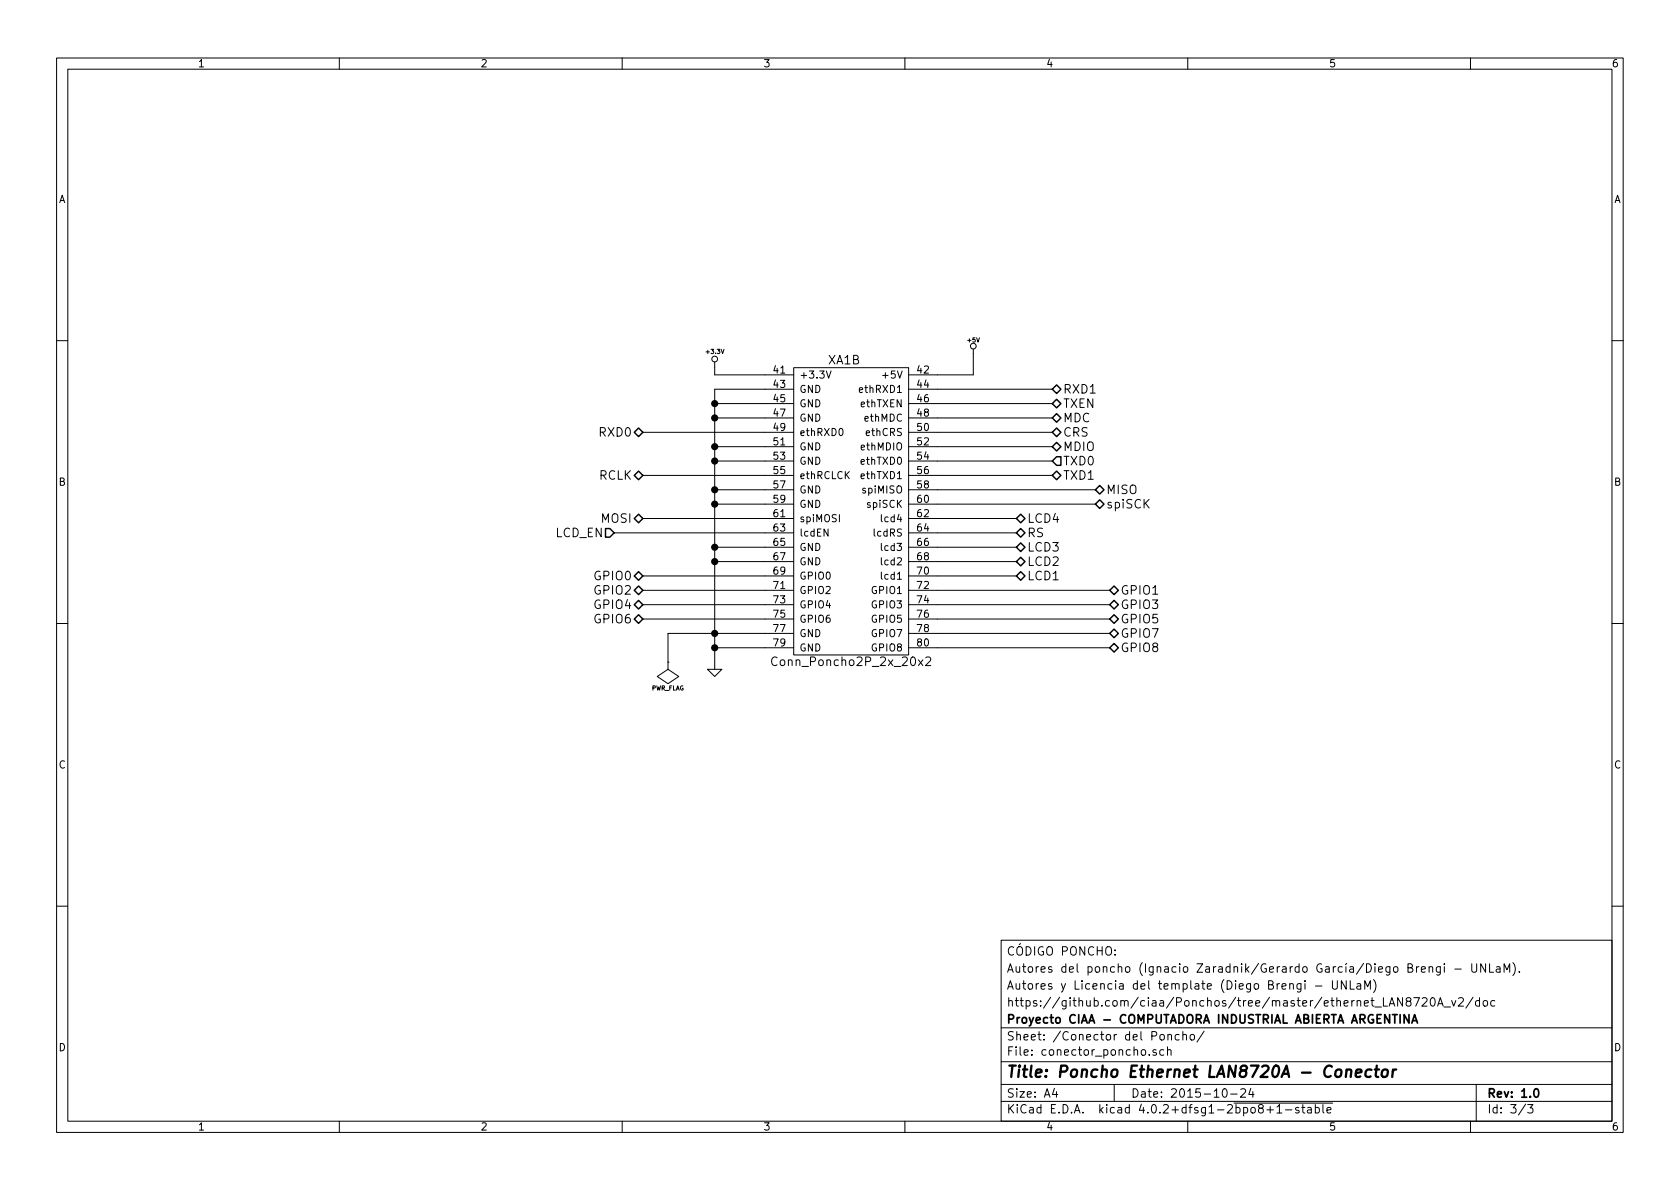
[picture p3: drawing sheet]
EESchema Schematic File Version 2
LIBS:poncho_eth
LIBS:ethernet_LAN8720A_v2-cache
EELAYER 25 0
EELAYER END
$Descr A4 11693 8268
encoding utf-8
Sheet 3 3
Title "Poncho Ethernet LAN8720A - Conector"
Date "2015-10-24"
Rev "1.0"
Comp "Proyecto CIAA - COMPUTADORA INDUSTRIAL ABIERTA ARGENTINA"
Comment1 "https://github.com/ciaa/Ponchos/tree/master/ethernet_LAN8720A_v2/doc"
Comment2 "Autores y Licencia del template (Diego Brengi - UNLaM)"
Comment3 "Autores del poncho (Ignacio Zaradnik/Gerardo García/Diego Brengi - UNLaM). "
Comment4 "CÓDIGO PONCHO:"
$EndDescr
$Comp
L GND #PWR036
U 1 1
P 4975 4650
F 0 "#PWR036" H 4975 4650 30  0001 C CNN
F 1 "GND" H 4975 4580 30  0001 C CNN
F 2 "" H 4975 4650 60  0000 C CNN
F 3 "" H 4975 4650 60  0000 C CNN
	1    4975 4650
	1    0    0    -1  
$EndComp
$Comp
L Conn_Poncho2P_2x_20x2 XA1
U 2 1
P 5575 2900
F 0 "XA1" H 5875 3300 60  0000 C CNN
F 1 "Conn_Poncho2P_2x_20x2" H 5925 1200 60  0000 C CNN
F 2 "eth:Conn_Poncho_Izquierdo" H 5825 1100 60  0001 C CNN
F 3 "" H 5575 2900 60  0000 C CNN
F 4 "40P Header BTB Conn Gold 50mils 1.27mmTHole" H 0   0   50  0001 C CNN "Desc"
F 5 "Harwin" H 0   0   50  0001 C CNN "Manf"
F 6 "M50-3502042" H 0   0   50  0001 C CNN "Manf#"
F 7 "952-1387-ND" H 0   0   50  0001 C CNN "digikey#"
	2    5575 2900
	1    0    0    -1  
$EndComp
$Comp
L +3.3V #PWR037
U 1 1
P 4975 2550
F 0 "#PWR037" H 4975 2510 30  0001 C CNN
F 1 "+3.3V" H 4975 2660 30  0000 C CNN
F 2 "" H 4975 2550 60  0000 C CNN
F 3 "" H 4975 2550 60  0000 C CNN
	1    4975 2550
	1    0    0    -1  
$EndComp
$Comp
L PWR_FLAG #FLG038
U 1 1
P 4650 4600
F 0 "#FLG038" H 4650 4695 30  0001 C CNN
F 1 "PWR_FLAG" H 4650 4780 30  0000 C CNN
F 2 "" H 4650 4600 60  0000 C CNN
F 3 "" H 4650 4600 60  0000 C CNN
	1    4650 4600
	-1   0    0    1   
$EndComp
$Comp
L +5V #PWR039
U 1 1
P 6775 2450
F 0 "#PWR039" H 6775 2540 20  0001 C CNN
F 1 "+5V" H 6775 2540 30  0000 C CNN
F 2 "" H 6775 2450 60  0000 C CNN
F 3 "" H 6775 2450 60  0000 C CNN
	1    6775 2450
	1    0    0    -1  
$EndComp
Text HLabel 4475 3000 0    60   BiDi ~ 0
RXD0
Text HLabel 4475 3300 0    60   BiDi ~ 0
RCLK
Text HLabel 4475 3600 0    60   BiDi ~ 0
MOSI
Text HLabel 4275 3700 0    60   Input ~ 0
LCD_EN
Text HLabel 4475 4000 0    60   BiDi ~ 0
GPIO0
Text HLabel 4475 4100 0    60   BiDi ~ 0
GPIO2
Text HLabel 4475 4200 0    60   BiDi ~ 0
GPIO4
Text HLabel 4475 4300 0    60   BiDi ~ 0
GPIO6
Text HLabel 7325 2700 2    60   BiDi ~ 0
RXD1
Text HLabel 7325 2800 2    60   BiDi ~ 0
TXEN
Text HLabel 7325 2900 2    60   BiDi ~ 0
MDC
Text HLabel 7325 3000 2    60   BiDi ~ 0
CRS
Text HLabel 7325 3100 2    60   BiDi ~ 0
MDIO
Text HLabel 7325 3200 2    60   Input ~ 0
TXD0
Text HLabel 7325 3300 2    60   BiDi ~ 0
TXD1
Text HLabel 7625 3400 2    60   BiDi ~ 0
MISO
Text HLabel 7625 3500 2    60   BiDi ~ 0
spiSCK
Text HLabel 7075 3600 2    60   BiDi ~ 0
LCD4
Text HLabel 7075 3700 2    60   BiDi ~ 0
RS
Text HLabel 7075 3800 2    60   BiDi ~ 0
LCD3
Text HLabel 7075 3900 2    60   BiDi ~ 0
LCD2
Text HLabel 7075 4000 2    60   BiDi ~ 0
LCD1
Text HLabel 7725 4100 2    60   BiDi ~ 0
GPIO1
Text HLabel 7725 4200 2    60   BiDi ~ 0
GPIO3
Text HLabel 7725 4300 2    60   BiDi ~ 0
GPIO5
Text HLabel 7725 4400 2    60   BiDi ~ 0
GPIO7
Text HLabel 7725 4500 2    60   BiDi ~ 0
GPIO8
Wire Wire Line
	4975 4500 5325 4500
Wire Wire Line
	4975 2700 4975 4650
Wire Wire Line
	4975 2700 5325 2700
Wire Wire Line
	5325 2800 4975 2800
Wire Wire Line
	5325 2900 4975 2900
Wire Wire Line
	5325 3100 4975 3100
Wire Wire Line
	5325 3200 4975 3200
Wire Wire Line
	5325 3400 4975 3400
Wire Wire Line
	5325 3500 4975 3500
Wire Wire Line
	5325 3800 4975 3800
Wire Wire Line
	5325 3900 4975 3900
Wire Wire Line
	4650 4400 5325 4400
Wire Wire Line
	5325 2600 4975 2600
Wire Wire Line
	4975 2600 4975 2550
Wire Wire Line
	5325 3000 4475 3000
Wire Wire Line
	4475 3300 5325 3300
Wire Wire Line
	5325 3600 4475 3600
Wire Wire Line
	5325 3700 4275 3700
Wire Wire Line
	4475 4000 5325 4000
Wire Wire Line
	4475 4100 5325 4100
Wire Wire Line
	5325 4200 4475 4200
Wire Wire Line
	5325 4300 4475 4300
Wire Wire Line
	6525 2700 7325 2700
Wire Wire Line
	6525 2800 7325 2800
Wire Wire Line
	6525 2900 7325 2900
Wire Wire Line
	6525 3000 7325 3000
Wire Wire Line
	6525 3100 7325 3100
Wire Wire Line
	6525 3200 7325 3200
Wire Wire Line
	6525 3300 7325 3300
Wire Wire Line
	6525 3400 7625 3400
Wire Wire Line
	6525 3500 7625 3500
Wire Wire Line
	6525 3600 7075 3600
Wire Wire Line
	6525 3700 7075 3700
Wire Wire Line
	6525 3800 7075 3800
Wire Wire Line
	6525 3900 7075 3900
Wire Wire Line
	6525 4000 7075 4000
Wire Wire Line
	6525 4200 7725 4200
Wire Wire Line
	6525 4300 7725 4300
Wire Wire Line
	6525 4400 7725 4400
Wire Wire Line
	6525 4500 7725 4500
Wire Wire Line
	6525 4100 7725 4100
Wire Wire Line
	6775 2450 6775 2600
Wire Wire Line
	6775 2600 6525 2600
Wire Wire Line
	4650 4400 4650 4600
Connection ~ 4975 4500
Connection ~ 4975 2800
Connection ~ 4975 2900
Connection ~ 4975 3100
Connection ~ 4975 3200
Connection ~ 4975 3400
Connection ~ 4975 3500
Connection ~ 4975 3800
Connection ~ 4975 3900
Connection ~ 4975 4400
$EndSCHEMATC
